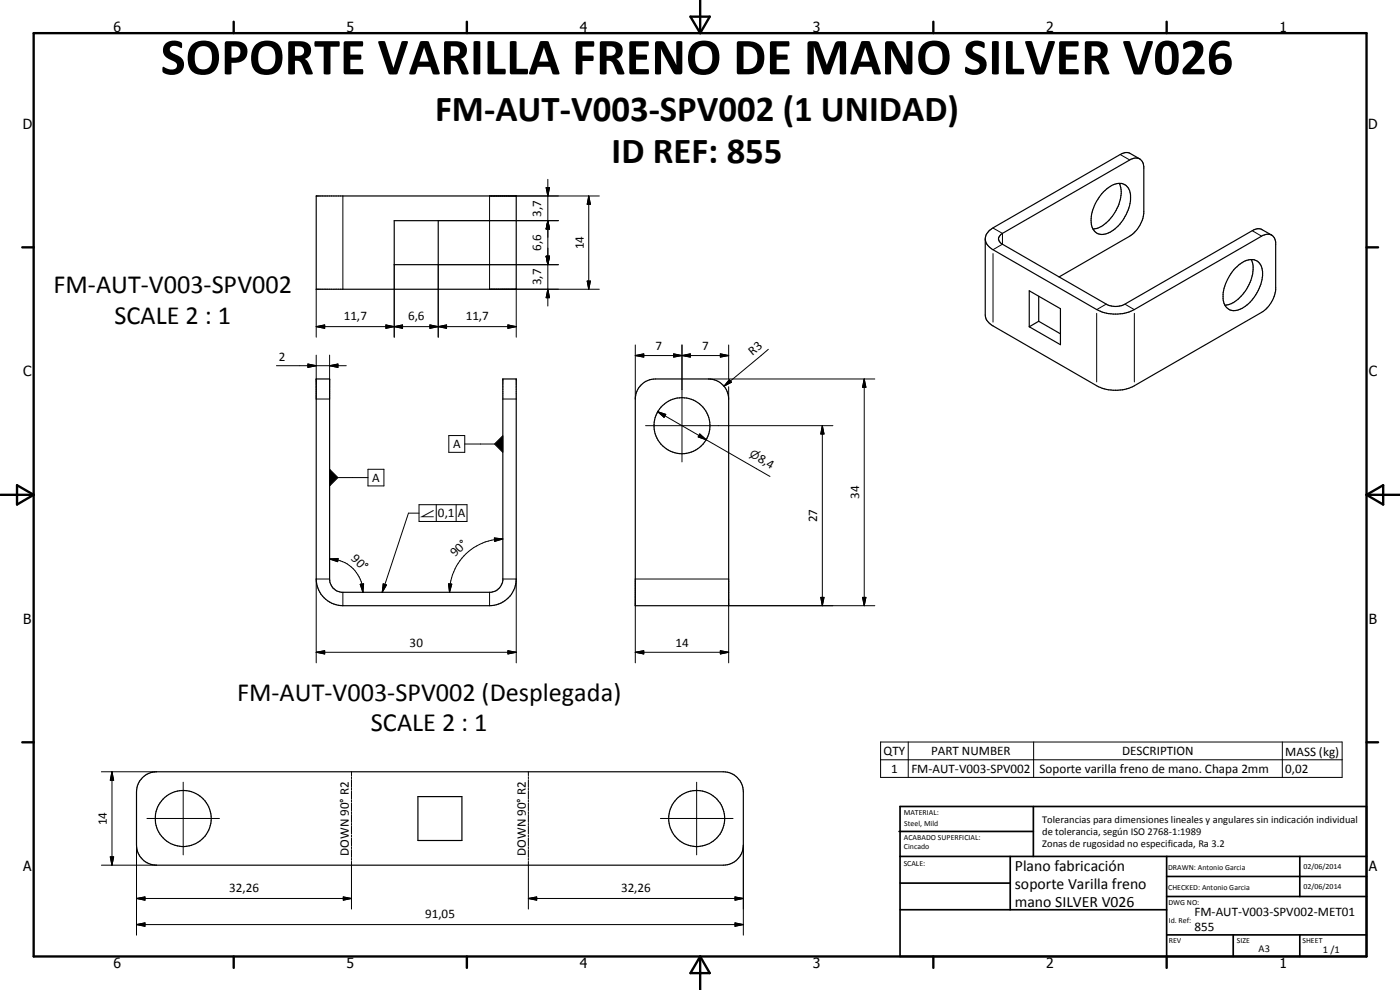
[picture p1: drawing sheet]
<svg xmlns="http://www.w3.org/2000/svg" width="420mm" height="297mm" viewBox="0 0 420 297" stroke-linecap="round" stroke-linejoin="round" font-family="sans-serif">
<g fill="none" stroke="#000" stroke-width=".35">
<path d="M94.9 58.8h60v28h-60zM331.2 57.6a5.9 5.9 0 0 1 6.1-2.3 4 4 0 0 1 2 4.6 12.7 12.7 0 0 1-7.2 10.2 3.5 3.5 0 0 1-4.7-4 13.3 13.3 0 0 1 3.8-8.5zM335.9 55a10.7 10.7 0 0 1-2.6 10.5 7.7 7.7 0 0 1-5.3 3.2M342 47.7a2.98 2.98 0 0 0-3 .3l-38.1 22a1.71 1.71 0 0 0-1.2 1.6 1.71 1.71 0 0 0 1.2 1.7l31.1 17.9a5.9 5.9 0 0 0 5.6 0l38.2-22a2.77 2.77 0 0 1 3-.3l2.8 1.6M342 47.7l.8 .7 .5 1.6v14a9.7 9.7 0 0 1-4.3 6.9l-21.2 12.2M342 47.7l-2.8-1.6a2.84 2.84 0 0 0-3 .3l-38.2 22a4 4 0 0 0-2.3 3.3M118.3 66.2h13.2v13.2h-13.2zM375.5 77.9a10 10 0 0 1-1.7 9.3 8.3 8.3 0 0 1-6.2 4.4M381.6 70.5l.8 .8 .5 1.5v14.1a9.4 9.4 0 0 1-4.3 6.8l-38.2 22a12.3 12.3 0 0 1-11.3 0l-31.1-17.9a4.2 4.2 0 0 1-2.3-3.3v-22.8M381.6 70.5l-1.3-.2-1.3 .3-38.6 22.3a12.3 12.3 0 0 1-11.3 0l-31.1-18a4.2 4.2 0 0 1-2.3-3.2M308.9 87.2l9.4 5.4v10.8l-9.4-5.4zM311.7 96.4l-2.8 1.6"/>
<path d="M311.7 88.9v7.5M311.7 96.4l6.6 3.8M370.7 80.4a6.6 6.6 0 0 1 5.8-2.4 4 4 0 0 1 2.4 4.7 12.8 12.8 0 0 1-7.2 10.3 3.4 3.4 0 0 1-4.6-3.5 13.6 13.6 0 0 1 3.6-9.1zM94.9 113.7h4v60a3.9 3.9 0 0 0 3.5 4h45a4.1 4.1 0 0 0 3.5-3.5v-60.5h4v60a8.1 8.1 0 0 1-8 8h-44a8.1 8.1 0 0 1-8-8zM192.4 115.5a6 6 0 0 1 4.3-1.8h16a6.1 6.1 0 0 1 6 6v62h-28v-62a6 6 0 0 1 1.7-4.2zM42.7 233.3a6 6 0 0 1 4.3-1.7h170.1a6.1 6.1 0 0 1 6 6v16a6.1 6.1 0 0 1-6 6h-170.1a6.1 6.1 0 0 1-6-6v-16a6 6 0 0 1 1.7-4.3zM125.4 239h13.2v13.2h-13.2z"/>
<circle cx="204.7" cy="127.7" r="8.4"/>
<circle cx="55" cy="245.6" r="8.4"/>
<circle cx="209.1" cy="245.6" r="8.4"/>
</g>
<g fill="none" stroke="#000" stroke-width=".3">
<path d="M102.9 58.8v28M163.9 56.3h1l-.5 2.5zM164.4 53.8v38M176.7 58.8l.5 2.5h-1zM176.7 58.8v28M179.9 58.8h-33v28h33M336.3 46.4l2.6 1.5M118.3 79.4v21.8M131.5 66.2h36.1M163.9 76.9h1l-.5 2.5zM164.4 66.2l.5 2.5h-1zM167.6 79.4h-36.1v21.8"/>
<path d="M298 76.1v20.5M298.1 68.5l2.6 1.4M300.7 73.4l-2.6 1.4M300.9 70.2v3M376 69.3l2.5 1.5M94.9 98l2.5-.5v1zM94.9 86.8v14.4M94.9 98h60M115.8 97.5l2.5 .5-2.5 .5zM115.8 97.5l5 1v-1l-5 1zM118.3 98l2.5-.5v1zM129 97.5l2.5 .5-2.5 .5z"/>
<path d="M129 97.5l5 1v-1l-5 1zM131.5 98l2.5-.5v1zM152.4 97.5l2.5 .5-2.5 .5zM154.9 86.8v14.4M164.4 86.8l.5 2.5h-1zM176.2 84.3h1l-.5 2.5zM329.1 94v20.6M331.8 91.4l-2.5 1.4M337.8 91.4l2.5 1.4M340.4 94v20.6M83 109.7h20.9M92.4 109.2l2.5 .5-2.5 .5z"/>
<path d="M94.9 106.6v13.1h4v-13.1M98.9 109.7l2.5-.5v1zM150.9 119.7h4M190.7 106.7l2.5-.5v.9zM190.7 106.7h28M190.7 103.5v16.2M202.2 106.2l2.5 .5-2.5 .4zM204.7 106.7l2.5-.5v.9zM204.7 103.5v35.1M212.7 113.7h5.6M216.2 106.2l2.5 .5-2.5 .4zM218.6 113.7h43.9"/>
<path d="M218.7 103.5v10.3M218.7 116v3.7M218.9 113.9l.6 .8-2.2 1.2zM230.6 104.8l-13.3 11.1M259.4 113.7l.5 2.5h-1zM259.4 113.7v68M134.7 130.7h4.8v5h-4.8zM139.5 133.2h8.9M150.9 130.7v5l-2.5-2.5zM193.7 127.7h56.3M197.4 123.5l2.4 .8-.5 .9zM197.4 123.5l14.6 8.5"/>
<path d="M210 130.2l2 1.8-2.5-.9zM212 132l19.1 11M246.8 127.7l.5 2.5h-1zM246.8 127.7v54M98.9 140.8l2.5 2.5-2.5 2.5zM101.4 143.3h9M110.4 140.8h4.8v5h-4.8zM125.8 154h-3.2l-7.9 23.7M125.8 151.4h14.4v5.1h-14.4zM130.9 151.4v5.1M136.9 151.4v5.1M98.9 167.7l2.6-.1-.2 .9z"/>
<path d="M98.9 173.7h-4v25.2M98.9 167.7a10.2 10.2 0 0 1 6.5 2.4 10.8 10.8 0 0 1 3.2 5.2l.3 2.4M102.9 177.7v4M108.1 175.3l1-.1-.2 2.5zM115 175.2l1 .3-1.3 2.2zM134.6 175.2l1 .1-.7 2.4zM146.9 177.7v4M148.4 161.4l2.5 .3-2.4 .7zM150.9 173.7h4v25.2M150.9 161.7a16 16 0 0 0-16 16M246.3 179.2h1l-.5 2.5zM258.9 179.2h1l-.5 2.5z"/>
<path d="M94.9 195.7l2.5-.5v1zM94.9 195.7h60M152.4 195.2l2.5 .5-2.5 .5zM190.7 195.7l2.5-.5v1zM190.7 198.9v-25.2h28v25.2M190.7 195.7h28M216.2 195.2l2.5 .5-2.5 .5zM218.7 181.7h43.8M30.4 231.6h16.6M33.6 231.6l.5 2.5h-1zM33.6 231.6v28M55 234.7v21.8"/>
<path d="M105.5 231.6v1.1M105.5 233v.6M105.5 233.9v2.4M105.5 236.5v.6M105.5 237.4v2.4M158.6 231.6v1.1M158.6 233v.6M158.6 233.9v2.4M158.6 236.5v.6M158.6 237.4v2.4M209.1 234.7v21.8M264.3 222.6h138.5v10.7h-138.5z"/>
<path d="M264.3 228h138.5M272.6 222.6v10.7M310.2 222.6v10.7M384.8 222.6v10.7M30.4 259.6h16.6M33.1 257.1h1l-.5 2.5zM41 253.6v27M44.1 245.6h21.8M105.5 240v.6M105.5 240.9v2.3M105.5 243.5v.6M105.5 244.4v2.4"/>
<path d="M105.5 247.1v.5M105.5 247.9v2.3M105.5 250.6v.5M105.5 251.4v2.3M105.5 254v.6M105.5 254.9v2.4M105.5 257.6v.5M105.5 258.4v14.4M158.6 240v.6M158.6 240.9v2.3M158.6 243.5v.6M158.6 244.4v2.4"/>
<path d="M158.6 247.1v.5M158.6 247.9v2.3M158.6 250.6v.5M158.6 251.4v2.3M158.6 254v.6M158.6 254.9v2.4M158.6 257.6v.5M158.6 258.4v14.4M198.2 245.6h21.8M223.1 253.6v27M41 269.6l2.5-.5v1zM41 277.4l2.5-.5v1z"/>
<path d="M41 269.6h64.5M41 277.4h182.1M103 269.1l2.5 .5-2.5 .5zM158.6 269.6l2.5-.5v1zM158.6 269.6h64.5M220.6 269.1l2.5 .5-2.5 .5zM220.6 276.9l2.5 .5-2.5 .5z"/>
</g>
<g fill="none" stroke="#000" stroke-width=".71">
<path d="M10.1 9.9h400v277.1h-400zM70.1 6.5v3.4M140.1 6.5v3.4M207.2 5h5.8l-2.9 4.9zM210.1 0v9.9M280.1 6.5v3.4M350.1 6.5v3.4M6.7 74.2h3.4M410.1 74.2h3.5M.1 148.5h10M5.1 145.6l5 2.9-5 2.9zM410.1 148.5h10"/>
<path d="M410.1 148.5l5-2.9v5.8zM6.7 222.7h3.4M410.1 222.7h3.5M70.1 287v3.4M140.1 287v3.4M210.1 287v10M210.1 287l2.9 5h-5.8zM280.1 287v3.4M350.1 287v3.4"/>
</g>
<g fill="none" stroke="#000" stroke-width=".51">
<path d="M269.8 249.5h40.3M270.1 242h140v45h-140zM270.1 257h140M303.2 257v16M310.1 242v15M350.1 257v30M390.1 257v12M270.1 265h33.1M270.1 273h80M350.1 269h60M350.1 263h60M350.1 280.5h60"/>
<path d="M370.1 280.5v6.5M390.1 280.5v6.5"/>
</g>
<g fill="#000">
<path d="M163.9 56.3h1l-.5 2.5zM163.9 76.9h1l-.5 2.5zM164.4 66.2l.5 2.5h-1zM176.7 58.8l.5 2.5h-1zM94.9 98l2.5-.5v1zM115.8 97.5l2.5 .5-2.5 .5zM118.3 98l2.5-.5v1zM129 97.5l2.5 .5-2.5 .5zM131.5 98l2.5-.5v1zM152.4 97.5l2.5 .5-2.5 .5zM164.4 86.8l.5 2.5h-1zM176.2 84.3h1l-.5 2.5z"/>
<path d="M92.4 109.2l2.5 .5-2.5 .5zM98.9 109.7l2.5-.5v1zM190.7 106.7l2.5-.5v.9zM202.2 106.2l2.5 .5-2.5 .4zM204.7 106.7l2.5-.5v.9zM216.2 106.2l2.5 .5-2.5 .4zM218.9 113.9l.6 .8-2.2 1.2zM259.4 113.7l.5 2.5h-1zM150.9 130.7v5l-2.5-2.5zM197.4 123.5l2.4 .8-.5 .9zM210 130.2l2 1.8-2.5-.9zM246.8 127.7l.5 2.5h-1z"/>
<path d="M98.9 140.8l2.5 2.5-2.5 2.5zM98.9 167.7l2.6-.1-.2 .9zM108.1 175.3l1-.1-.2 2.5zM115 175.2l1 .3-1.3 2.2zM134.6 175.2l1 .1-.7 2.4zM148.4 161.4l2.5 .3-2.4 .7zM246.3 179.2h1l-.5 2.5zM258.9 179.2h1l-.5 2.5zM94.9 195.7l2.5-.5v1zM152.4 195.2l2.5 .5-2.5 .5zM190.7 195.7l2.5-.5v1zM216.2 195.2l2.5 .5-2.5 .5z"/>
<path d="M33.6 231.6l.5 2.5h-1zM33.1 257.1h1l-.5 2.5zM41 269.6l2.5-.5v1zM41 277.4l2.5-.5v1zM103 269.1l2.5 .5-2.5 .5zM158.6 269.6l2.5-.5v1zM220.6 269.1l2.5 .5-2.5 .5zM220.6 276.9l2.5 .5-2.5 .5z"/>
</g>
<text font-size="15.8" x="48.2" y="22.3">SOPORTE VARILLA FRENO DE MANO SILVER V026</text>
<g font-size="11">
<text x="130.6" y="36.4">FM-AUT-V003-SPV002 (1 UNIDAD)</text>
<text x="183.5" y="49">ID REF: 855</text>
</g>
<g font-size="7.9">
<text x="16" y="88.1">FM-AUT-V003-SPV002</text>
<text x="34.4" y="97.1">SCALE 2 : 1</text>
<text x="71.2" y="210.3">FM-AUT-V003-SPV002 (Desplegada)</text>
<text x="111.3" y="219.3">SCALE 2 : 1</text>
</g>
<g font-size="4.7">
<text x="304.6" y="261.2">Plano fabricación</text>
<text x="304.6" y="266.6">soporte Varilla freno</text>
<text x="304.6" y="272">mano SILVER V026</text>
</g>
<g font-size="4.2">
<text x="34" y="9.6">6</text>
<text x="104" y="9.6">5</text>
<text x="174" y="9.6">4</text>
<text x="244" y="9.6">3</text>
<text x="314" y="9.6">2</text>
<text x="384" y="9.6">1</text>
<text x="6.8" y="38.7">D</text>
<text x="410.6" y="38.7">D</text>
<text x="7" y="112.9">C</text>
<text x="410.8" y="112.9">C</text>
<text x="7" y="187.1">B</text>
<text x="410.8" y="187.1">B</text>
<text x="7" y="261.4">A</text>
<text x="410.8" y="261.4">A</text>
<text x="34" y="290.4">6</text>
<text x="104" y="290.4">5</text>
<text x="174" y="290.4">4</text>
<text x="244" y="290.4">3</text>
<text x="314" y="290.4">2</text>
<text x="384" y="290.4">1</text>
</g>
<g font-size="3.9">
<text x="162.4" y="65" transform="rotate(-90 162.4 65)">3,7</text>
<text x="162.4" y="75.3" transform="rotate(-90 162.4 75.3)">6,6</text>
<text x="175.2" y="74.8" transform="rotate(-90 175.2 74.8)">14</text>
<text x="162.4" y="85.6" transform="rotate(-90 162.4 85.6)">3,7</text>
<text x="103.2" y="96">11,7</text>
<text x="122.5" y="96">6,6</text>
<text x="139.8" y="96">11,7</text>
<text x="196.7" y="105.2">7</text>
<text x="210.7" y="105.2">7</text>
<text x="225.8" y="106.8" transform="rotate(-40 225.8 106.8)">R3</text>
<text x="83.7" y="108.2">2</text>
<text x="136" y="134.5">A</text>
<text x="227.2" y="138.3" transform="rotate(30 227.2 138.3)">8,4</text>
<text x="111.7" y="144.6">A</text>
<text x="257.8" y="149.7" transform="rotate(-90 257.8 149.7)">34</text>
<text x="131.4" y="155.2">0,1</text>
<text x="137.4" y="155.2">A</text>
<text x="245.3" y="156.7" transform="rotate(-90 245.3 156.7)">27</text>
<text x="105.2" y="167.7" transform="rotate(45 105.2 167.7)">90°</text>
<text x="136.6" y="167.2" transform="rotate(-45 136.6 167.2)">90°</text>
<text x="122.9" y="194.2">30</text>
<text x="202.7" y="194.2">14</text>
<text x="265.2" y="226.6">QTY</text>
<text x="279.4" y="226.6">PART NUMBER</text>
<text x="336.7" y="226.6">DESCRIPTION</text>
<text x="385.7" y="226.7">MASS (kg)</text>
<text x="267.5" y="231.9">1</text>
<text x="273.5" y="231.9">FM-AUT-V003-SPV002</text>
<text x="312" y="231.9">Soporte varilla freno de mano. Chapa 2mm</text>
<text x="385.7" y="231.9">0,02</text>
<text x="32.1" y="247.6" transform="rotate(-90 32.1 247.6)">14</text>
<text x="104.7" y="256.8" transform="rotate(-90 104.7 256.8)">DOWN 90° R2</text>
<text x="157.8" y="256.8" transform="rotate(-90 157.8 256.8)">DOWN 90° R2</text>
<text x="68.8" y="267.5">32,26</text>
<text x="186.4" y="267.5">32,26</text>
<text x="127.6" y="275.3">91,05</text>
<text x="358.5" y="275">FM-AUT-V003-SPV002-MET01</text>
<text x="358.5" y="279.4">855</text>
</g>
<g font-size="3.3">
<text x="224.8" y="136.9" transform="rotate(30 224.8 136.9)">n</text>
<text x="126.3" y="155">a</text>
</g>
<g font-size="3.1">
<text x="312.7" y="246.8">Tolerancias para dimensiones lineales y angulares sin indicación individual</text>
<text x="312.7" y="250.4">de tolerancia, según ISO 2768-1:1989</text>
<text x="312.7" y="254">Zonas de rugosidad no especificada, Ra 3.2</text>
<text x="377.7" y="285.6">A3</text>
<text x="397" y="285.9">1 /1</text>
</g>
<g font-size="2.4">
<text x="271.2" y="244.4">MATERIAL:</text>
<text x="271.3" y="252">ACABADO SUPERFICIAL:</text>
<text x="271.4" y="247.9">Steel, Mild</text>
<text x="271.3" y="254.6">Cincado</text>
<text x="271.2" y="259.7">SCALE:</text>
<text x="350.6" y="260.9">DRAWN: Antonio Garcia</text>
<text x="391.2" y="260.6">02/06/2014</text>
<text x="350.6" y="267">CHECKED: Antonio Garcia</text>
<text x="391.2" y="266.7">02/06/2014</text>
<text x="350.6" y="271.4">DWG NO:</text>
<text x="350.8" y="276.9">Id. Ref:</text>
<text x="350.8" y="282.8">REV</text>
<text x="371.2" y="282.9">SIZE</text>
<text x="390.9" y="282.9">SHEET</text>
</g>
</svg>
